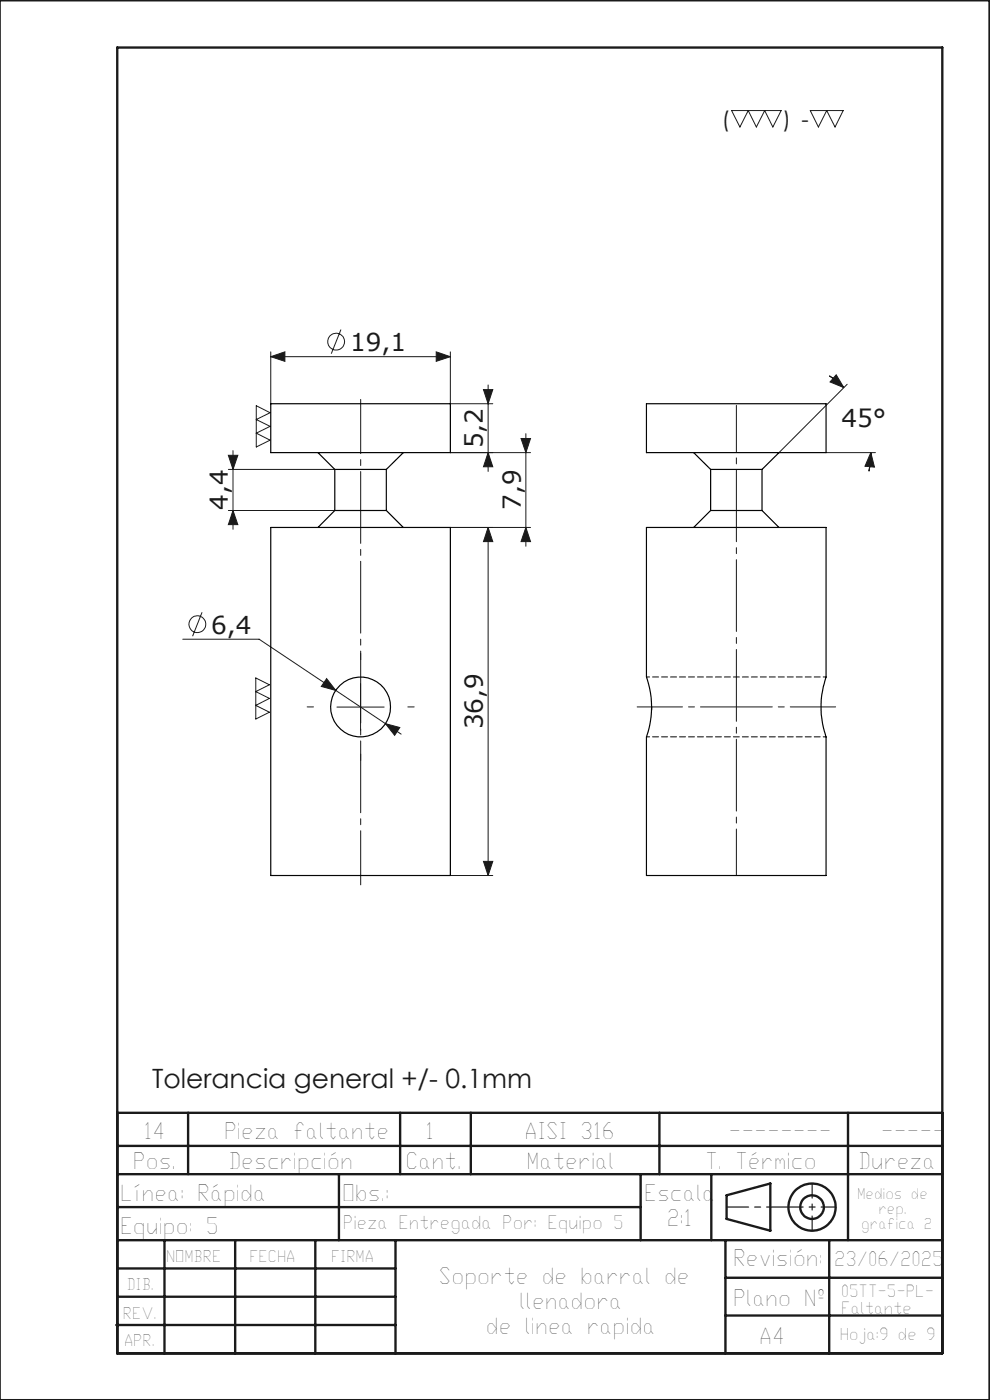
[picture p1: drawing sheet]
<svg xmlns="http://www.w3.org/2000/svg" width="210mm" height="297mm" viewBox="0 0 210 297" stroke-linecap="round" stroke-linejoin="round" font-family="sans-serif">
<g fill="none" stroke="#191924" stroke-width=".21">
<path d="M155.2 23.5h10.5l-1.8 3.4-1.7-3.4-1.8 3.4-1.7-3.4-1.7 3.4zM171.9 23.5h7l-1.8 3.4-1.7-3.4-1.8 3.4zM57.4 75.7l3-1.1v2.1zM57.4 74.6v11.1M57.4 75.7h38.1M72.3 69.9l-2 5.1M92.5 74.6l3 1.1-3 1zM95.5 74.6v11.1h9M175.9 79.7l3.1 2.5M177.4 79.5l1.6 2.7-2.9-1.2zM48.4 99.6h22.6M48.4 96.6h2l-1 3z"/>
<path d="M49.4 95.6v16.7M54.4 86.1l2.9 1.5-2.9 1.4 2.9 1.4-2.9 1.5 2.9 1.5-2.9 1.4zM95.5 96h17M102.6 82.7h1.9l-1 3zM103.5 81.7v18.3M103.5 96l1 3h-1.9zM110.5 93h2l-1 3zM111.5 92v23.9M175.2 96h10.5M179.7 81.5l-14.5 14.5M184.7 96l.8 3.1-2-.2zM184.7 96v1.5l-.4 2.5"/>
<path d="M48.4 108.3h22.6M49.4 108.3l1 3h-2zM95.5 111.9h17M103.5 111.9v73.8M103.5 111.9l1 3h-1.9zM111.5 111.9l1 3h-2zM38.8 135.6h16.2l26.8 17.9M42.9 129.9l-2 5.1M54.3 143.8l2.8 1.5-2.8 1.4 2.8 1.5-2.8 1.4 2.8 1.5-2.8 1.4zM69.3 144l1.9 2.5-3-.9zM71.5 150h10M76.5 145v10"/>
<path d="M81.8 153.5l3 .8-1.1 1.7zM81.8 153.5l3.3 2.2M95.5 185.7h9M102.6 182.7h1.9l-1 3z"/>
<circle cx="71.3" cy="72.5" r="1.79"/>
<circle cx="41.8" cy="132.4" r="1.79"/>
</g>
<g fill="none" stroke="#191924" stroke-width=".5">
<path d="M-.1 .1h210v296.9h-210M24.9 10.1h175v277h-175zM24.9 236.1h175M39.9 236.1v13M84.9 236.1v13M99.9 236.1v13M139.9 236.1v13M179.9 236.1v27M24.9 256.1h111M24.9 249.1h175M24.9 243.1h175M71.9 249.1v14"/>
<path d="M135.9 249.1v14M150.9 249.1v14M154.1 253.6l9.3-2.5v10l-9.3-2.5zM24.9 275.1h59M24.9 269.1h59M24.9 263.1h175M34.9 263.1v24M49.9 263.1v24M66.9 263.1v24M83.9 263.1v24M153.9 263.1v24M153.9 279.1h46"/>
<path d="M153.9 271.1h46M175.9 263.1v24M24.7 281.1h59.2"/>
<circle cx="172.2" cy="256.1" r="5"/>
<circle cx="172.3" cy="256.1" r="2.51"/>
</g>
<path d="M76.5 140v-1.4M66.5 150h-1.3M76.5 160v1.3M86.5 150h1.4" fill="none" stroke="#191924" stroke-width=".21" stroke-dasharray="15.2 1.3 1.3 1.3"/>
<path d="M156.2 185.7v-99.7" fill="none" stroke="#191924" stroke-width=".21" stroke-dasharray="15.2 1.3 1.3 1.3" stroke-dashoffset="5.4"/>
<path d="M135.2 150h42.1" fill="none" stroke="#191924" stroke-width=".21" stroke-dasharray="15.2 1.3 1.3 1.3" stroke-dashoffset="5.6"/>
<path d="M76.5 187.7v-103" fill="none" stroke="#191924" stroke-width=".21" stroke-dasharray="15.2 1.3 1.3 1.3" stroke-dashoffset="3.8"/>
<path d="M172.3 251.1v10M177.3 256.1h-10" fill="none" stroke="#191924" stroke-width=".25" stroke-dasharray="15.2 1.3 1.3 1.3" stroke-dashoffset="12.1"/>
<path d="M154.1 256.1h13.2" fill="none" stroke="#191924" stroke-width=".25" stroke-dasharray="15.2 1.3 1.3 1.3" stroke-dashoffset="10.6"/>
<g fill="#191924">
<path d="M92.5 74.6l3 1.1-3 1zM57.4 75.7l3-1.1v2.1z"/>
<path d="M81.8 153.5l1.9 2.5 1.1-1.7zM69.3 144l-1.1 1.6 3 .9zM184.7 96l.8 3.1-2-.2zM177.4 79.5l1.6 2.7-2.9-1.2z"/>
<path d="M103.5 96l1 3h-1.9zM102.6 82.7h1.9l-1 3zM102.6 182.7h1.9l-1 3zM103.5 111.9l1 3h-1.9z"/>
<path d="M110.5 93h2l-1 3zM111.5 111.9l1 3h-2zM48.4 96.6h2l-1 3zM49.4 108.3l1 3h-2z"/>
</g>
<g fill="none" stroke="#000" stroke-width=".25">
<path d="M57.4 85.7h38.1v10.3h-38.1zM67.5 96l3.5 3.6M71 99.6h11M71 99.6v8.7M82 99.6v8.7M85.5 96l-3.5 3.6M137.1 85.7h38.1v10.3h-38.1zM147.1 96l3.6 3.6M150.7 99.6h10.9M150.7 99.6v8.7M161.6 99.6v8.7M165.2 96l-3.6 3.6"/>
<path d="M57.4 111.9h38.1v73.8h-38.1zM71 108.3h11M71 108.3l-3.5 3.6M82 108.3l3.5 3.6M137.1 111.9h38.1v31.7a19.4 19.4 0 0 0 0 12.7v29.4h-38.1l.1-29.4a19.2 19.2 0 0 0-.1-12.7zM150.7 108.3h10.9M150.7 108.3l-3.6 3.6M161.6 108.3l3.6 3.6M138.2 150v.6"/>
<circle cx="76.5" cy="150" r="6.4"/>
</g>
<path d="M137.2 156.3h38.1M175.3 143.6h-38.1" fill="none" stroke="#000" stroke-width=".21" stroke-dasharray="1.3 .6" stroke-dashoffset=".6"/>
<text font-size="5.6" fill="#191924" x="32.2" y="230.7">Tolerancia general +/- 0.1mm</text>
<g font-size="5.2" fill="#191924">
<text x="74.3" y="74.5">19,1</text>
<text x="102.4" y="95.1" transform="rotate(-90 102.4 95.1)">5,2</text>
<text x="178.5" y="90.6">45°</text>
<text x="48.3" y="108.2" transform="rotate(-90 48.3 108.2)">4,4</text>
<text x="110.4" y="108.2" transform="rotate(-90 110.4 108.2)">7,9</text>
<text x="44.8" y="134.5">6,4</text>
<text x="102.4" y="154.7" transform="rotate(-90 102.4 154.7)">36,9</text>
</g>
<g font-size="4.8" fill="#191924">
<text x="30.5" y="241.6">14</text>
<text x="47.5" y="241.6">Pieza faltante</text>
<text x="90.3" y="241.6">1</text>
<text x="111.3" y="241.6">AISI 316</text>
<text x="154.5" y="241.6">--------</text>
<text x="186.9" y="241.6">-----</text>
<text x="28.2" y="248.1">Pos.</text>
<text x="48.5" y="248.1">Descripción</text>
<text x="86" y="248.1">Cant.</text>
<text x="111.7" y="248.1">Material</text>
<text x="149.6" y="248.1">T. Térmico</text>
<text x="182" y="248.1">Dureza</text>
<text x="25.5" y="254.7">Línea: Rápida</text>
<text x="72.6" y="254.7">Obs.:</text>
<text x="136.6" y="254.9">Escala</text>
<text x="25.5" y="261.8">Equipo: 5</text>
<text x="141.4" y="260.1">2:1</text>
<text x="155.5" y="268.6">Revisión:</text>
<text x="93" y="272.4">Soporte de barral de</text>
<text x="110.1" y="277.6">llenadora</text>
<text x="155.5" y="277.1">Plano Nº</text>
<text x="103.1" y="282.9">de linea rapida</text>
<text x="161.1" y="285.2">A4</text>
</g>
<g font-size="4.7" fill="#191924">
<text x="153.1" y="27">(</text>
<text x="166.1" y="27">) -</text>
</g>
<text font-size="4.2" fill="#191924" x="176.9" y="268.6">23/06/2025</text>
<text font-size="3.9" fill="#191924" x="72.8" y="260.8">Pieza Entregada Por: Equipo 5</text>
<g font-size="3.5" fill="#191924">
<text x="178.4" y="275.2">05TT-5-PL-</text>
<text x="178.4" y="278.8">Faltante</text>
<text x="178.1" y="284.2">Hoja:9 de 9</text>
</g>
<g font-size="3.4" fill="#191924">
<text x="35.2" y="267.7">NOMBRE</text>
<text x="52.9" y="267.7">FECHA</text>
<text x="70.2" y="267.7">FIRMA</text>
<text x="26.8" y="273.6">DIB.</text>
<text x="26.1" y="279.8">REV.</text>
<text x="26.3" y="285.6">APR.</text>
</g>
<g font-size="3.2" fill="#191924">
<text x="181.8" y="254.3">Medios de</text>
<text x="186.3" y="257.5">rep.</text>
<text x="182.7" y="260.7">grafica 2</text>
</g>
</svg>
